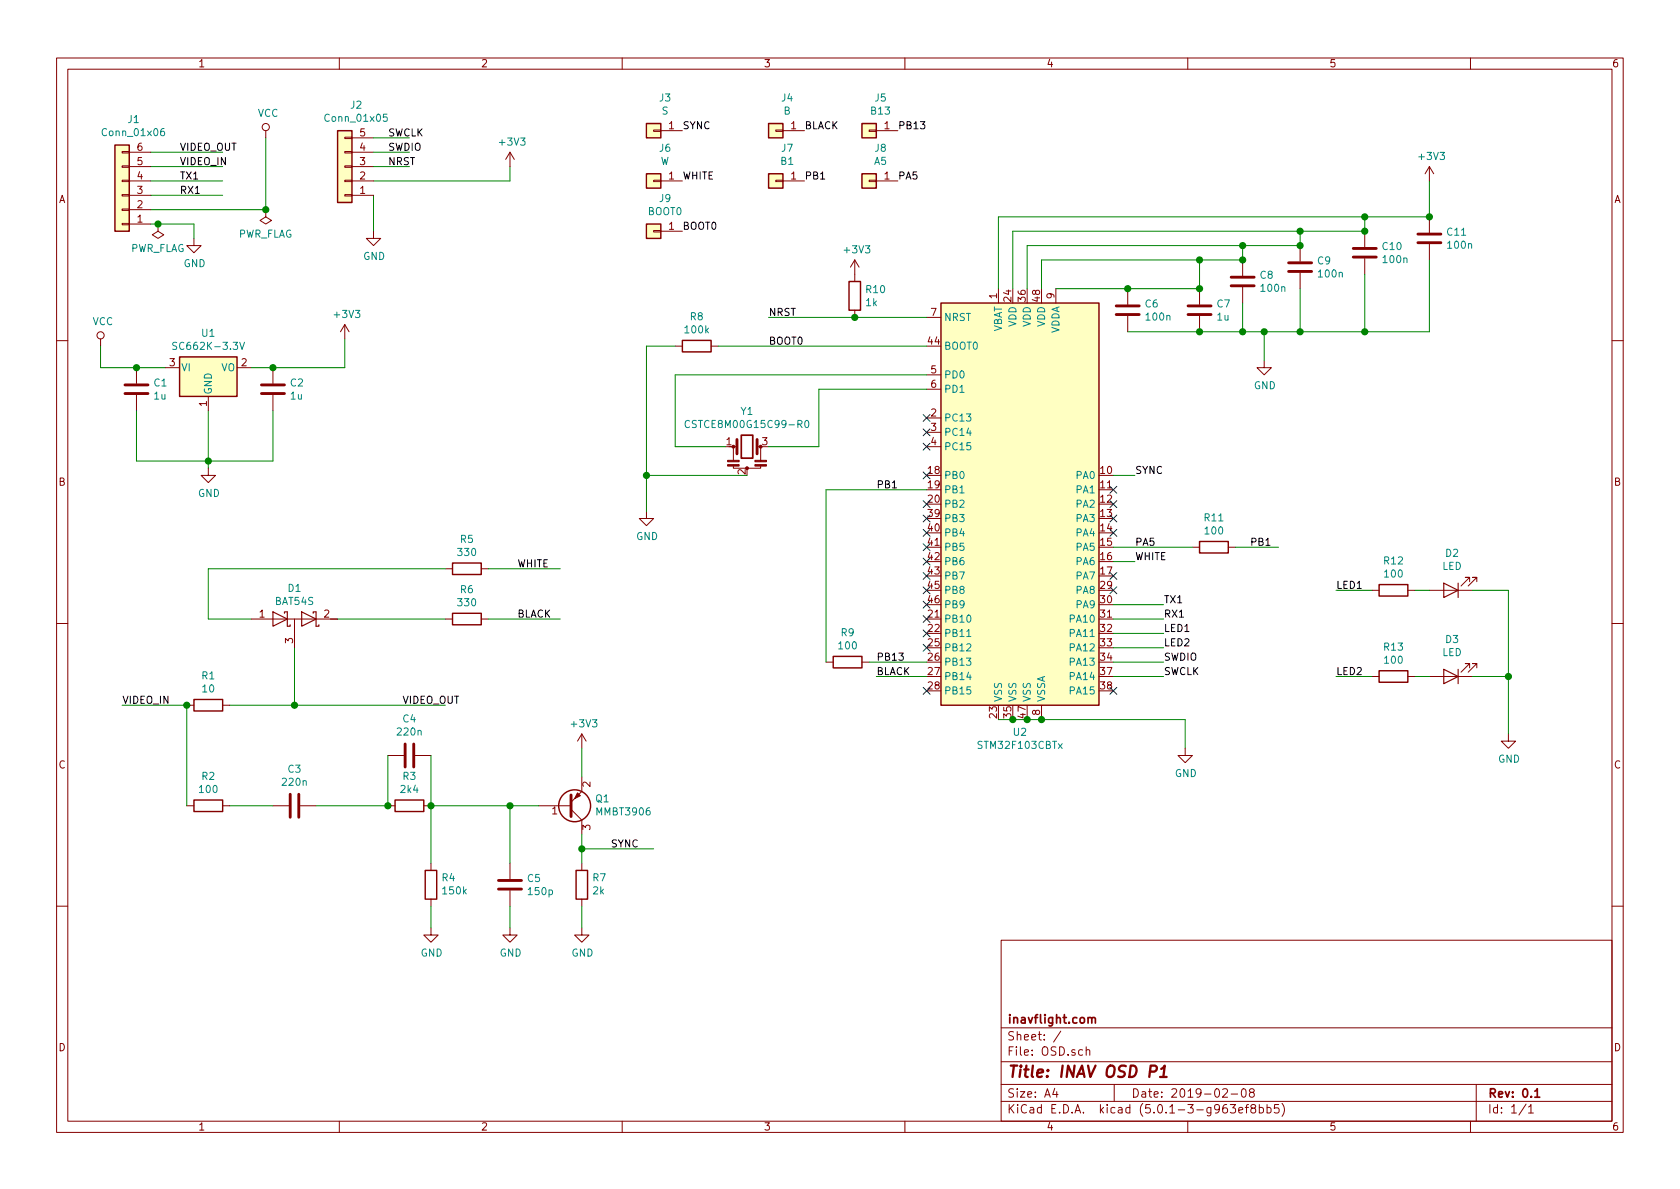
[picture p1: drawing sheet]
EESchema Schematic File Version 4
LIBS:OSD-cache
EELAYER 26 0
EELAYER END
$Descr A4 11693 8268
encoding utf-8
Sheet 1 1
Title "INAV OSD P1"
Date "2019-02-08"
Rev "0.1"
Comp "inavflight.com"
Comment1 ""
Comment2 ""
Comment3 ""
Comment4 ""
$EndDescr
$Comp
L power:GND #PWR06
U 1 1
P 2600 1600
F 0 "#PWR06" H 2600 1350 50  0001 C CNN
F 1 "GND" H 2605 1427 50  0000 C CNN
F 2 "" H 2600 1600 50  0001 C CNN
F 3 "" H 2600 1600 50  0001 C CNN
	1    2600 1600
	1    0    0    -1  
$EndComp
Wire Wire Line
	2600 1350 2600 1600
$Comp
L Device:R R1
U 1 1
P 1450 4900
F 0 "R1" V 1243 4900 50  0000 C CNN
F 1 "10" V 1334 4900 50  0000 C CNN
F 2 "Resistor_SMD:R_0603_1608Metric_Pad1.05x0.95mm_HandSolder" V 1380 4900 50  0001 C CNN
F 3 "~" H 1450 4900 50  0001 C CNN
	1    1450 4900
	0    1    1    0   
$EndComp
Text Label 850  4900 0    50   ~ 0
VIDEO_IN
Wire Wire Line
	1300 4900 850  4900
$Comp
L Device:R R5
U 1 1
P 3250 3950
F 0 "R5" V 3043 3950 50  0000 C CNN
F 1 "330" V 3134 3950 50  0000 C CNN
F 2 "Resistor_SMD:R_0603_1608Metric_Pad1.05x0.95mm_HandSolder" V 3180 3950 50  0001 C CNN
F 3 "~" H 3250 3950 50  0001 C CNN
	1    3250 3950
	0    1    1    0   
$EndComp
$Comp
L Device:R R6
U 1 1
P 3250 4300
F 0 "R6" V 3043 4300 50  0000 C CNN
F 1 "330" V 3134 4300 50  0000 C CNN
F 2 "Resistor_SMD:R_0603_1608Metric_Pad1.05x0.95mm_HandSolder" V 3180 4300 50  0001 C CNN
F 3 "~" H 3250 4300 50  0001 C CNN
	1    3250 4300
	0    1    1    0   
$EndComp
Wire Wire Line
	1750 4300 1450 4300
Wire Wire Line
	1450 3950 3100 3950
Wire Wire Line
	3400 3950 3900 3950
Wire Wire Line
	3400 4300 3900 4300
Text Label 3600 3950 0    50   ~ 0
WHITE
Text Label 3600 4300 0    50   ~ 0
BLACK
$Comp
L Device:R R2
U 1 1
P 1450 5600
F 0 "R2" V 1243 5600 50  0000 C CNN
F 1 "100" V 1334 5600 50  0000 C CNN
F 2 "Resistor_SMD:R_0603_1608Metric_Pad1.05x0.95mm_HandSolder" V 1380 5600 50  0001 C CNN
F 3 "~" H 1450 5600 50  0001 C CNN
	1    1450 5600
	0    1    1    0   
$EndComp
Wire Wire Line
	1300 5600 1300 4900
Connection ~ 1300 4900
Text Label 2800 4900 0    50   ~ 0
VIDEO_OUT
$Comp
L Device:C C3
U 1 1
P 2050 5600
F 0 "C3" V 2302 5600 50  0000 C CNN
F 1 "220n" V 2211 5600 50  0000 C CNN
F 2 "Capacitor_SMD:C_0603_1608Metric_Pad1.05x0.95mm_HandSolder" H 2088 5450 50  0001 C CNN
F 3 "~" H 2050 5600 50  0001 C CNN
	1    2050 5600
	0    -1   -1   0   
$EndComp
$Comp
L Device:R R3
U 1 1
P 2850 5600
F 0 "R3" V 2643 5600 50  0000 C CNN
F 1 "2k4" V 2734 5600 50  0000 C CNN
F 2 "Resistor_SMD:R_0603_1608Metric_Pad1.05x0.95mm_HandSolder" V 2780 5600 50  0001 C CNN
F 3 "~" H 2850 5600 50  0001 C CNN
	1    2850 5600
	0    1    1    0   
$EndComp
$Comp
L Device:C C4
U 1 1
P 2850 5250
F 0 "C4" V 3102 5250 50  0000 C CNN
F 1 "220n" V 3011 5250 50  0000 C CNN
F 2 "Capacitor_SMD:C_0603_1608Metric_Pad1.05x0.95mm_HandSolder" H 2888 5100 50  0001 C CNN
F 3 "~" H 2850 5250 50  0001 C CNN
	1    2850 5250
	0    -1   -1   0   
$EndComp
Wire Wire Line
	1600 5600 1900 5600
Wire Wire Line
	2200 5600 2700 5600
Wire Wire Line
	2700 5250 2700 5600
Connection ~ 2700 5600
Wire Wire Line
	3000 5250 3000 5600
$Comp
L Device:R R4
U 1 1
P 3000 6150
F 0 "R4" H 2930 6104 50  0000 R CNN
F 1 "150k" H 2930 6195 50  0000 R CNN
F 2 "Resistor_SMD:R_0603_1608Metric_Pad1.05x0.95mm_HandSolder" V 2930 6150 50  0001 C CNN
F 3 "~" H 3000 6150 50  0001 C CNN
	1    3000 6150
	-1   0    0    1   
$EndComp
Connection ~ 3000 5600
$Comp
L power:GND #PWR07
U 1 1
P 3000 6450
F 0 "#PWR07" H 3000 6200 50  0001 C CNN
F 1 "GND" H 3005 6277 50  0000 C CNN
F 2 "" H 3000 6450 50  0001 C CNN
F 3 "" H 3000 6450 50  0001 C CNN
	1    3000 6450
	1    0    0    -1  
$EndComp
Wire Wire Line
	3000 6450 3000 6300
$Comp
L Device:C C5
U 1 1
P 3550 6150
F 0 "C5" H 3665 6196 50  0000 L CNN
F 1 "150p" H 3665 6105 50  0000 L CNN
F 2 "Capacitor_SMD:C_0603_1608Metric_Pad1.05x0.95mm_HandSolder" H 3588 6000 50  0001 C CNN
F 3 "~" H 3550 6150 50  0001 C CNN
	1    3550 6150
	1    0    0    -1  
$EndComp
Wire Wire Line
	3550 5600 3000 5600
$Comp
L power:GND #PWR09
U 1 1
P 3550 6450
F 0 "#PWR09" H 3550 6200 50  0001 C CNN
F 1 "GND" H 3555 6277 50  0000 C CNN
F 2 "" H 3550 6450 50  0001 C CNN
F 3 "" H 3550 6450 50  0001 C CNN
	1    3550 6450
	1    0    0    -1  
$EndComp
Wire Wire Line
	3550 6450 3550 6300
$Comp
L Device:Q_PNP_BEC Q1
U 1 1
P 3950 5600
F 0 "Q1" H 4141 5554 50  0000 L CNN
F 1 "MMBT3906" H 4141 5645 50  0000 L CNN
F 2 "Package_TO_SOT_SMD:SOT-23_Handsoldering" H 4150 5700 50  0001 C CNN
F 3 "~" H 3950 5600 50  0001 C CNN
	1    3950 5600
	1    0    0    1   
$EndComp
Wire Wire Line
	3750 5600 3550 5600
Connection ~ 3550 5600
$Comp
L power:GND #PWR011
U 1 1
P 4050 6450
F 0 "#PWR011" H 4050 6200 50  0001 C CNN
F 1 "GND" H 4055 6277 50  0000 C CNN
F 2 "" H 4050 6450 50  0001 C CNN
F 3 "" H 4050 6450 50  0001 C CNN
	1    4050 6450
	1    0    0    -1  
$EndComp
Wire Wire Line
	4050 5800 4050 5900
$Comp
L power:+3V3 #PWR010
U 1 1
P 4050 5200
F 0 "#PWR010" H 4050 5050 50  0001 C CNN
F 1 "+3V3" H 4065 5373 50  0000 C CNN
F 2 "" H 4050 5200 50  0001 C CNN
F 3 "" H 4050 5200 50  0001 C CNN
	1    4050 5200
	1    0    0    -1  
$EndComp
Wire Wire Line
	4050 5400 4050 5200
$Comp
L Device:R R7
U 1 1
P 4050 6150
F 0 "R7" H 3980 6104 50  0000 R CNN
F 1 "2k" H 3980 6195 50  0000 R CNN
F 2 "Resistor_SMD:R_0603_1608Metric_Pad1.05x0.95mm_HandSolder" V 3980 6150 50  0001 C CNN
F 3 "~" H 4050 6150 50  0001 C CNN
	1    4050 6150
	-1   0    0    1   
$EndComp
Wire Wire Line
	4050 6300 4050 6450
Wire Wire Line
	4050 5900 4550 5900
Connection ~ 4050 5900
Wire Wire Line
	4050 5900 4050 6000
Text Label 4250 5900 0    50   ~ 0
SYNC
Wire Wire Line
	3550 5600 3550 6000
Wire Wire Line
	3000 5600 3000 6000
Wire Wire Line
	1450 2850 1450 3200
$Comp
L power:GND #PWR03
U 1 1
P 1450 3250
F 0 "#PWR03" H 1450 3000 50  0001 C CNN
F 1 "GND" H 1455 3077 50  0000 C CNN
F 2 "" H 1450 3250 50  0001 C CNN
F 3 "" H 1450 3250 50  0001 C CNN
	1    1450 3250
	1    0    0    -1  
$EndComp
$Comp
L Device:D_Schottky_x2_Serial_AKC D1
U 1 1
P 2050 4300
F 0 "D1" H 2050 4516 50  0000 C CNN
F 1 "BAT54S" H 2050 4425 50  0000 C CNN
F 2 "Package_TO_SOT_SMD:SOT-23_Handsoldering" H 2050 4300 50  0001 C CNN
F 3 "~" H 2050 4300 50  0001 C CNN
	1    2050 4300
	1    0    0    -1  
$EndComp
Wire Wire Line
	1600 4900 2050 4900
Wire Wire Line
	2350 4300 3100 4300
Wire Wire Line
	2050 4500 2050 4900
Connection ~ 2050 4900
Wire Wire Line
	2050 4900 3100 4900
$Comp
L Regulator_Linear:APE8865N-33-HF-3 U1
U 1 1
P 1450 2550
F 0 "U1" H 1450 2792 50  0000 C CNN
F 1 "SC662K-3.3V" H 1450 2701 50  0000 C CNN
F 2 "Package_TO_SOT_SMD:SOT-23_Handsoldering" H 1450 2775 50  0001 C CIN
F 3 "http://www.tme.eu/fr/Document/ced3461ed31ea70a3c416fb648e0cde7/APE8865-3.pdf" H 1450 2550 50  0001 C CNN
	1    1450 2550
	1    0    0    -1  
$EndComp
$Comp
L Device:C C2
U 1 1
P 1900 2700
F 0 "C2" H 2015 2746 50  0000 L CNN
F 1 "1u" H 2015 2655 50  0000 L CNN
F 2 "Capacitor_SMD:C_0603_1608Metric_Pad1.05x0.95mm_HandSolder" H 1938 2550 50  0001 C CNN
F 3 "~" H 1900 2700 50  0001 C CNN
	1    1900 2700
	1    0    0    -1  
$EndComp
$Comp
L Device:C C1
U 1 1
P 950 2700
F 0 "C1" H 1065 2746 50  0000 L CNN
F 1 "1u" H 1065 2655 50  0000 L CNN
F 2 "Capacitor_SMD:C_0603_1608Metric_Pad1.05x0.95mm_HandSolder" H 988 2550 50  0001 C CNN
F 3 "~" H 950 2700 50  0001 C CNN
	1    950  2700
	1    0    0    -1  
$EndComp
Wire Wire Line
	950  2550 1150 2550
Wire Wire Line
	950  2850 950  3200
Wire Wire Line
	950  3200 1450 3200
Connection ~ 1450 3200
Wire Wire Line
	1450 3200 1450 3250
Wire Wire Line
	1900 2850 1900 3200
Wire Wire Line
	1900 3200 1450 3200
Wire Wire Line
	1900 2550 1750 2550
Wire Wire Line
	2600 1250 3550 1250
Wire Wire Line
	3550 1250 3550 1150
$Comp
L power:VCC #PWR01
U 1 1
P 700 2400
F 0 "#PWR01" H 700 2250 50  0001 C CNN
F 1 "VCC" H 717 2573 50  0000 C CNN
F 2 "" H 700 2400 50  0001 C CNN
F 3 "" H 700 2400 50  0001 C CNN
	1    700  2400
	1    0    0    -1  
$EndComp
Wire Wire Line
	700  2400 700  2550
Wire Wire Line
	700  2550 950  2550
Connection ~ 950  2550
$Comp
L power:+3V3 #PWR05
U 1 1
P 2400 2350
F 0 "#PWR05" H 2400 2200 50  0001 C CNN
F 1 "+3V3" H 2415 2523 50  0000 C CNN
F 2 "" H 2400 2350 50  0001 C CNN
F 3 "" H 2400 2350 50  0001 C CNN
	1    2400 2350
	1    0    0    -1  
$EndComp
Wire Wire Line
	1900 2550 2400 2550
Wire Wire Line
	2400 2550 2400 2350
Connection ~ 1900 2550
$Comp
L MCU_ST_STM32F1:STM32F103CBTx U2
U 1 1
P 7150 3500
F 0 "U2" H 7100 1914 50  0000 C CNN
F 1 "STM32F103CBTx" H 7100 1823 50  0000 C CNN
F 2 "Package_QFP:LQFP-48_7x7mm_P0.5mm" H 6550 2100 50  0001 R CNN
F 3 "http://www.st.com/st-web-ui/static/active/en/resource/technical/document/datasheet/CD00161566.pdf" H 7150 3500 50  0001 C CNN
	1    7150 3500
	1    0    0    -1  
$EndComp
$Comp
L Device:C C11
U 1 1
P 9950 1650
F 0 "C11" H 10065 1696 50  0000 L CNN
F 1 "100n" H 10065 1605 50  0000 L CNN
F 2 "Capacitor_SMD:C_0603_1608Metric_Pad1.05x0.95mm_HandSolder" H 9988 1500 50  0001 C CNN
F 3 "~" H 9950 1650 50  0001 C CNN
	1    9950 1650
	1    0    0    -1  
$EndComp
$Comp
L Device:C C10
U 1 1
P 9500 1750
F 0 "C10" H 9615 1796 50  0000 L CNN
F 1 "100n" H 9615 1705 50  0000 L CNN
F 2 "Capacitor_SMD:C_0603_1608Metric_Pad1.05x0.95mm_HandSolder" H 9538 1600 50  0001 C CNN
F 3 "~" H 9500 1750 50  0001 C CNN
	1    9500 1750
	1    0    0    -1  
$EndComp
$Comp
L Device:C C9
U 1 1
P 9050 1850
F 0 "C9" H 9165 1896 50  0000 L CNN
F 1 "100n" H 9165 1805 50  0000 L CNN
F 2 "Capacitor_SMD:C_0603_1608Metric_Pad1.05x0.95mm_HandSolder" H 9088 1700 50  0001 C CNN
F 3 "~" H 9050 1850 50  0001 C CNN
	1    9050 1850
	1    0    0    -1  
$EndComp
$Comp
L Device:C C6
U 1 1
P 7850 2150
F 0 "C6" H 7965 2196 50  0000 L CNN
F 1 "100n" H 7965 2105 50  0000 L CNN
F 2 "Capacitor_SMD:C_0603_1608Metric_Pad1.05x0.95mm_HandSolder" H 7888 2000 50  0001 C CNN
F 3 "~" H 7850 2150 50  0001 C CNN
	1    7850 2150
	1    0    0    -1  
$EndComp
Text Label 7900 3300 0    50   ~ 0
SYNC
Wire Wire Line
	7750 3300 7900 3300
Text Label 7900 3900 0    50   ~ 0
WHITE
Wire Wire Line
	7750 3900 7900 3900
Text Label 6100 4700 0    50   ~ 0
BLACK
Wire Wire Line
	6100 4700 6450 4700
$Comp
L Device:R R11
U 1 1
P 8450 3800
F 0 "R11" V 8243 3800 50  0000 C CNN
F 1 "100" V 8334 3800 50  0000 C CNN
F 2 "Resistor_SMD:R_0603_1608Metric_Pad1.05x0.95mm_HandSolder" V 8380 3800 50  0001 C CNN
F 3 "~" H 8450 3800 50  0001 C CNN
	1    8450 3800
	0    1    1    0   
$EndComp
$Comp
L Device:R R9
U 1 1
P 5900 4600
F 0 "R9" V 5693 4600 50  0000 C CNN
F 1 "100" V 5784 4600 50  0000 C CNN
F 2 "Resistor_SMD:R_0603_1608Metric_Pad1.05x0.95mm_HandSolder" V 5830 4600 50  0001 C CNN
F 3 "~" H 5900 4600 50  0001 C CNN
	1    5900 4600
	0    1    1    0   
$EndComp
Wire Wire Line
	6050 4600 6450 4600
Wire Wire Line
	7750 3800 8300 3800
Text Label 7900 3800 0    50   ~ 0
PA5
Text Label 6100 4600 0    50   ~ 0
PB13
Text Label 6100 3400 0    50   ~ 0
PB1
Wire Wire Line
	5750 4600 5750 3400
Wire Wire Line
	5750 3400 6450 3400
Wire Wire Line
	8600 3800 8900 3800
Text Label 8700 3800 0    50   ~ 0
PB1
$Comp
L Device:C C7
U 1 1
P 8350 2150
F 0 "C7" H 8465 2196 50  0000 L CNN
F 1 "1u" H 8465 2105 50  0000 L CNN
F 2 "Capacitor_SMD:C_0603_1608Metric_Pad1.05x0.95mm_HandSolder" H 8388 2000 50  0001 C CNN
F 3 "~" H 8350 2150 50  0001 C CNN
	1    8350 2150
	1    0    0    -1  
$EndComp
Wire Wire Line
	7850 2000 8350 2000
Connection ~ 7850 2000
$Comp
L power:GND #PWR017
U 1 1
P 8800 2500
F 0 "#PWR017" H 8800 2250 50  0001 C CNN
F 1 "GND" H 8805 2327 50  0000 C CNN
F 2 "" H 8800 2500 50  0001 C CNN
F 3 "" H 8800 2500 50  0001 C CNN
	1    8800 2500
	1    0    0    -1  
$EndComp
Wire Wire Line
	7250 2000 7250 1800
Wire Wire Line
	7250 1800 8350 1800
$Comp
L Device:C C8
U 1 1
P 8650 1950
F 0 "C8" H 8765 1996 50  0000 L CNN
F 1 "100n" H 8765 1905 50  0000 L CNN
F 2 "Capacitor_SMD:C_0603_1608Metric_Pad1.05x0.95mm_HandSolder" H 8688 1800 50  0001 C CNN
F 3 "~" H 8650 1950 50  0001 C CNN
	1    8650 1950
	1    0    0    -1  
$EndComp
Wire Wire Line
	7150 2000 7150 1700
Wire Wire Line
	7150 1700 8650 1700
Wire Wire Line
	7050 2000 7050 1600
Wire Wire Line
	7050 1600 9050 1600
Wire Wire Line
	7350 2000 7850 2000
Wire Wire Line
	8650 2100 8650 2300
Wire Wire Line
	8650 2300 8350 2300
Connection ~ 8350 2300
Wire Wire Line
	9050 2000 9050 2300
Wire Wire Line
	9050 2300 8800 2300
Connection ~ 8650 2300
Wire Wire Line
	9500 1900 9500 2300
Wire Wire Line
	9500 2300 9050 2300
Connection ~ 9050 2300
Wire Wire Line
	7850 2300 8350 2300
Wire Wire Line
	8800 2300 8800 2500
Connection ~ 8800 2300
Wire Wire Line
	8800 2300 8650 2300
Wire Wire Line
	6950 2000 6950 1500
Wire Wire Line
	6950 1500 9500 1500
Wire Wire Line
	9950 2300 9500 2300
Connection ~ 9500 2300
Wire Wire Line
	8350 2000 8350 1800
Connection ~ 8350 2000
Connection ~ 8350 1800
Wire Wire Line
	8350 1800 8650 1800
Wire Wire Line
	8650 1800 8650 1700
Connection ~ 8650 1800
Connection ~ 8650 1700
Wire Wire Line
	8650 1700 9050 1700
Wire Wire Line
	9050 1700 9050 1600
Connection ~ 9050 1700
Connection ~ 9050 1600
Wire Wire Line
	9050 1600 9500 1600
Wire Wire Line
	9500 1600 9500 1500
Connection ~ 9500 1600
Connection ~ 9500 1500
Wire Wire Line
	9500 1500 9950 1500
Wire Wire Line
	9950 1500 9950 1250
Connection ~ 9950 1500
$Comp
L power:+3V3 #PWR018
U 1 1
P 9950 1250
F 0 "#PWR018" H 9950 1100 50  0001 C CNN
F 1 "+3V3" H 9965 1423 50  0000 C CNN
F 2 "" H 9950 1250 50  0001 C CNN
F 3 "" H 9950 1250 50  0001 C CNN
	1    9950 1250
	1    0    0    -1  
$EndComp
Wire Wire Line
	6950 5000 7050 5000
Wire Wire Line
	8250 5000 8250 5200
Connection ~ 7050 5000
Wire Wire Line
	7050 5000 7150 5000
Connection ~ 7150 5000
Wire Wire Line
	7150 5000 7250 5000
Connection ~ 7250 5000
Wire Wire Line
	7250 5000 8250 5000
$Comp
L power:GND #PWR016
U 1 1
P 8250 5200
F 0 "#PWR016" H 8250 4950 50  0001 C CNN
F 1 "GND" H 8255 5027 50  0000 C CNN
F 2 "" H 8250 5200 50  0001 C CNN
F 3 "" H 8250 5200 50  0001 C CNN
	1    8250 5200
	1    0    0    -1  
$EndComp
Wire Wire Line
	7750 4200 8100 4200
Wire Wire Line
	7750 4300 8100 4300
Text Label 8100 4200 0    50   ~ 0
TX1
Text Label 8100 4300 0    50   ~ 0
RX1
$Comp
L Connector_Generic:Conn_01x06 J1
U 1 1
P 850 1350
F 0 "J1" H 770 825 50  0000 C CNN
F 1 "Conn_01x06" H 770 916 50  0000 C CNN
F 2 "Connector_PinHeader_2.54mm:PinHeader_1x06_P2.54mm_Vertical" H 850 1350 50  0001 C CNN
F 3 "~" H 850 1350 50  0001 C CNN
	1    850  1350
	-1   0    0    1   
$EndComp
$Comp
L power:GND #PWR02
U 1 1
P 1350 1650
F 0 "#PWR02" H 1350 1400 50  0001 C CNN
F 1 "GND" H 1355 1477 50  0000 C CNN
F 2 "" H 1350 1650 50  0001 C CNN
F 3 "" H 1350 1650 50  0001 C CNN
	1    1350 1650
	1    0    0    -1  
$EndComp
Wire Wire Line
	1050 1550 1100 1550
Wire Wire Line
	1350 1550 1350 1650
Text Label 1250 1150 0    50   ~ 0
VIDEO_IN
Wire Wire Line
	1050 1350 1550 1350
Text Label 1250 1050 0    50   ~ 0
VIDEO_OUT
Wire Wire Line
	1050 1250 1550 1250
Wire Wire Line
	1050 1150 1550 1150
Wire Wire Line
	1050 1050 1550 1050
$Comp
L power:VCC #PWR04
U 1 1
P 1850 950
F 0 "#PWR04" H 1850 800 50  0001 C CNN
F 1 "VCC" H 1867 1123 50  0000 C CNN
F 2 "" H 1850 950 50  0001 C CNN
F 3 "" H 1850 950 50  0001 C CNN
	1    1850 950 
	1    0    0    -1  
$EndComp
Wire Wire Line
	1850 1450 1850 950 
Wire Wire Line
	1050 1450 1850 1450
Text Label 1250 1250 0    50   ~ 0
TX1
Text Label 1250 1350 0    50   ~ 0
RX1
$Comp
L Connector_Generic:Conn_01x05 J2
U 1 1
P 2400 1150
F 0 "J2" H 2320 725 50  0000 C CNN
F 1 "Conn_01x05" H 2320 816 50  0000 C CNN
F 2 "OSD:PinHeader_SMD_1x05_P1.27mm_Vertical" H 2400 1150 50  0001 C CNN
F 3 "~" H 2400 1150 50  0001 C CNN
	1    2400 1150
	-1   0    0    1   
$EndComp
$Comp
L power:+3V3 #PWR08
U 1 1
P 3550 1150
F 0 "#PWR08" H 3550 1000 50  0001 C CNN
F 1 "+3V3" H 3565 1323 50  0000 C CNN
F 2 "" H 3550 1150 50  0001 C CNN
F 3 "" H 3550 1150 50  0001 C CNN
	1    3550 1150
	1    0    0    -1  
$EndComp
Text Label 5350 2200 0    50   ~ 0
NRST
Text Label 2700 1150 0    50   ~ 0
NRST
Wire Wire Line
	2600 1150 2850 1150
Wire Wire Line
	2600 1050 2850 1050
Wire Wire Line
	2600 950  2850 950 
Wire Wire Line
	7750 4600 8100 4600
Wire Wire Line
	7750 4700 8100 4700
Text Label 8100 4600 0    50   ~ 0
SWDIO
Text Label 8100 4700 0    50   ~ 0
SWCLK
Text Label 2700 950  0    50   ~ 0
SWCLK
Text Label 2700 1050 0    50   ~ 0
SWDIO
$Comp
L Device:R R8
U 1 1
P 4850 2400
F 0 "R8" V 4643 2400 50  0000 C CNN
F 1 "100k" V 4734 2400 50  0000 C CNN
F 2 "Resistor_SMD:R_0603_1608Metric_Pad1.05x0.95mm_HandSolder" V 4780 2400 50  0001 C CNN
F 3 "~" H 4850 2400 50  0001 C CNN
	1    4850 2400
	0    1    1    0   
$EndComp
$Comp
L power:GND #PWR013
U 1 1
P 4500 3550
F 0 "#PWR013" H 4500 3300 50  0001 C CNN
F 1 "GND" H 4505 3377 50  0000 C CNN
F 2 "" H 4500 3550 50  0001 C CNN
F 3 "" H 4500 3550 50  0001 C CNN
	1    4500 3550
	1    0    0    -1  
$EndComp
Wire Wire Line
	9950 1800 9950 2300
$Comp
L power:PWR_FLAG #FLG02
U 1 1
P 1850 1450
F 0 "#FLG02" H 1850 1525 50  0001 C CNN
F 1 "PWR_FLAG" H 1850 1623 50  0000 C CNN
F 2 "" H 1850 1450 50  0001 C CNN
F 3 "~" H 1850 1450 50  0001 C CNN
	1    1850 1450
	-1   0    0    1   
$EndComp
Connection ~ 1850 1450
NoConn ~ 6450 2900
NoConn ~ 6450 3000
NoConn ~ 6450 3100
NoConn ~ 6450 3300
NoConn ~ 6450 3500
NoConn ~ 6450 3600
NoConn ~ 6450 3700
NoConn ~ 6450 3800
NoConn ~ 6450 3900
NoConn ~ 6450 4000
NoConn ~ 6450 4100
NoConn ~ 6450 4200
NoConn ~ 6450 4300
NoConn ~ 6450 4400
NoConn ~ 6450 4500
NoConn ~ 7750 3400
NoConn ~ 7750 3500
NoConn ~ 7750 3600
NoConn ~ 7750 3700
NoConn ~ 7750 4000
NoConn ~ 7750 4100
NoConn ~ 7750 4800
NoConn ~ 6450 4800
$Comp
L power:PWR_FLAG #FLG01
U 1 1
P 1100 1550
F 0 "#FLG01" H 1100 1625 50  0001 C CNN
F 1 "PWR_FLAG" H 1100 1723 50  0000 C CNN
F 2 "" H 1100 1550 50  0001 C CNN
F 3 "~" H 1100 1550 50  0001 C CNN
	1    1100 1550
	-1   0    0    1   
$EndComp
Connection ~ 1100 1550
Wire Wire Line
	1100 1550 1350 1550
$Comp
L Device:Resonator Y1
U 1 1
P 5200 3100
F 0 "Y1" H 5200 3348 50  0000 C CNN
F 1 "CSTCE8M00G15C99-R0" H 5200 3257 50  0000 C CNN
F 2 "Crystal:Resonator_SMD_muRata_CSTxExxV-3Pin_3.0x1.1mm_HandSoldering" H 5175 3100 50  0001 C CNN
F 3 "~" H 5175 3100 50  0001 C CNN
	1    5200 3100
	1    0    0    -1  
$EndComp
Wire Wire Line
	5050 3100 4700 3100
Wire Wire Line
	4700 3100 4700 2600
Wire Wire Line
	4700 2600 6450 2600
Wire Wire Line
	5350 3100 5700 3100
Wire Wire Line
	5700 3100 5700 2700
Wire Wire Line
	5700 2700 6450 2700
Wire Wire Line
	4500 2400 4500 3300
Wire Wire Line
	5200 3300 4500 3300
Connection ~ 4500 3300
Wire Wire Line
	4500 3300 4500 3550
Wire Wire Line
	4700 2400 4500 2400
Wire Wire Line
	5000 2400 6450 2400
$Comp
L power:+3V3 #PWR015
U 1 1
P 5950 1900
F 0 "#PWR015" H 5950 1750 50  0001 C CNN
F 1 "+3V3" H 5965 2073 50  0000 C CNN
F 2 "" H 5950 1900 50  0001 C CNN
F 3 "" H 5950 1900 50  0001 C CNN
	1    5950 1900
	1    0    0    -1  
$EndComp
$Comp
L Device:R R10
U 1 1
P 5950 2050
F 0 "R10" H 6020 2096 50  0000 L CNN
F 1 "1k" H 6020 2005 50  0000 L CNN
F 2 "Resistor_SMD:R_0603_1608Metric_Pad1.05x0.95mm_HandSolder" V 5880 2050 50  0001 C CNN
F 3 "~" H 5950 2050 50  0001 C CNN
	1    5950 2050
	1    0    0    -1  
$EndComp
Wire Wire Line
	5350 2200 5950 2200
Connection ~ 5950 2200
Wire Wire Line
	5950 2200 6450 2200
$Comp
L Connector_Generic:Conn_01x01 J3
U 1 1
P 4550 900
F 0 "J3" H 4470 675 50  0000 C CNN
F 1 "S" H 4470 766 50  0000 C CNN
F 2 "OSD:PinHeader_SMD_1x01_P1.27mm_Vertical" H 4550 900 50  0001 C CNN
F 3 "~" H 4550 900 50  0001 C CNN
	1    4550 900 
	-1   0    0    1   
$EndComp
Text Label 4750 900  0    50   ~ 0
SYNC
$Comp
L Connector_Generic:Conn_01x01 J6
U 1 1
P 4550 1250
F 0 "J6" H 4470 1025 50  0000 C CNN
F 1 "W" H 4470 1116 50  0000 C CNN
F 2 "OSD:PinHeader_SMD_1x01_P1.27mm_Vertical" H 4550 1250 50  0001 C CNN
F 3 "~" H 4550 1250 50  0001 C CNN
	1    4550 1250
	-1   0    0    1   
$EndComp
Text Label 4750 1250 0    50   ~ 0
WHITE
$Comp
L Connector_Generic:Conn_01x01 J4
U 1 1
P 5400 900
F 0 "J4" H 5320 675 50  0000 C CNN
F 1 "B" H 5320 766 50  0000 C CNN
F 2 "OSD:PinHeader_SMD_1x01_P1.27mm_Vertical" H 5400 900 50  0001 C CNN
F 3 "~" H 5400 900 50  0001 C CNN
	1    5400 900 
	-1   0    0    1   
$EndComp
Text Label 5600 900  0    50   ~ 0
BLACK
$Comp
L Connector_Generic:Conn_01x01 J7
U 1 1
P 5400 1250
F 0 "J7" H 5320 1025 50  0000 C CNN
F 1 "B1" H 5320 1116 50  0000 C CNN
F 2 "OSD:PinHeader_SMD_1x01_P1.27mm_Vertical" H 5400 1250 50  0001 C CNN
F 3 "~" H 5400 1250 50  0001 C CNN
	1    5400 1250
	-1   0    0    1   
$EndComp
Text Label 5600 1250 0    50   ~ 0
PB1
$Comp
L Connector_Generic:Conn_01x01 J5
U 1 1
P 6050 900
F 0 "J5" H 5970 675 50  0000 C CNN
F 1 "B13" H 5970 766 50  0000 C CNN
F 2 "OSD:PinHeader_SMD_1x01_P1.27mm_Vertical" H 6050 900 50  0001 C CNN
F 3 "~" H 6050 900 50  0001 C CNN
	1    6050 900 
	-1   0    0    1   
$EndComp
Text Label 6250 900  0    50   ~ 0
PB13
$Comp
L Connector_Generic:Conn_01x01 J8
U 1 1
P 6050 1250
F 0 "J8" H 5970 1025 50  0000 C CNN
F 1 "A5" H 5970 1116 50  0000 C CNN
F 2 "OSD:PinHeader_SMD_1x01_P1.27mm_Vertical" H 6050 1250 50  0001 C CNN
F 3 "~" H 6050 1250 50  0001 C CNN
	1    6050 1250
	-1   0    0    1   
$EndComp
Text Label 6250 1250 0    50   ~ 0
PA5
$Comp
L Device:LED D2
U 1 1
P 10100 4100
F 0 "D2" H 10092 3845 50  0000 C CNN
F 1 "LED" H 10092 3936 50  0000 C CNN
F 2 "LED_SMD:LED_0603_1608Metric_Pad1.05x0.95mm_HandSolder" H 10100 4100 50  0001 C CNN
F 3 "~" H 10100 4100 50  0001 C CNN
	1    10100 4100
	-1   0    0    1   
$EndComp
$Comp
L Device:LED D3
U 1 1
P 10100 4700
F 0 "D3" H 10092 4445 50  0000 C CNN
F 1 "LED" H 10092 4536 50  0000 C CNN
F 2 "LED_SMD:LED_0603_1608Metric_Pad1.05x0.95mm_HandSolder" H 10100 4700 50  0001 C CNN
F 3 "~" H 10100 4700 50  0001 C CNN
	1    10100 4700
	-1   0    0    1   
$EndComp
Wire Wire Line
	10500 4100 10500 4700
$Comp
L power:GND #PWR0101
U 1 1
P 10500 5100
F 0 "#PWR0101" H 10500 4850 50  0001 C CNN
F 1 "GND" H 10505 4927 50  0000 C CNN
F 2 "" H 10500 5100 50  0001 C CNN
F 3 "" H 10500 5100 50  0001 C CNN
	1    10500 5100
	1    0    0    -1  
$EndComp
Wire Wire Line
	10250 4700 10500 4700
Connection ~ 10500 4700
Wire Wire Line
	10500 4700 10500 5100
Wire Wire Line
	10250 4100 10500 4100
$Comp
L Device:R R12
U 1 1
P 9700 4100
F 0 "R12" V 9493 4100 50  0000 C CNN
F 1 "100" V 9584 4100 50  0000 C CNN
F 2 "Resistor_SMD:R_0603_1608Metric_Pad1.05x0.95mm_HandSolder" V 9630 4100 50  0001 C CNN
F 3 "~" H 9700 4100 50  0001 C CNN
	1    9700 4100
	0    1    1    0   
$EndComp
$Comp
L Device:R R13
U 1 1
P 9700 4700
F 0 "R13" V 9493 4700 50  0000 C CNN
F 1 "100" V 9584 4700 50  0000 C CNN
F 2 "Resistor_SMD:R_0603_1608Metric_Pad1.05x0.95mm_HandSolder" V 9630 4700 50  0001 C CNN
F 3 "~" H 9700 4700 50  0001 C CNN
	1    9700 4700
	0    1    1    0   
$EndComp
Wire Wire Line
	9850 4100 9950 4100
Wire Wire Line
	9850 4700 9950 4700
$Comp
L Connector_Generic:Conn_01x01 J9
U 1 1
P 4550 1600
F 0 "J9" H 4470 1375 50  0000 C CNN
F 1 "BOOT0" H 4470 1466 50  0000 C CNN
F 2 "OSD:PinHeader_SMD_1x01_P1.27mm_Vertical" H 4550 1600 50  0001 C CNN
F 3 "~" H 4550 1600 50  0001 C CNN
	1    4550 1600
	-1   0    0    1   
$EndComp
Text Label 5350 2400 0    50   ~ 0
BOOT0
Text Label 4750 1600 0    50   ~ 0
BOOT0
Wire Wire Line
	9550 4100 9300 4100
Wire Wire Line
	9550 4700 9300 4700
Text Label 9300 4100 0    50   ~ 0
LED1
Text Label 9300 4700 0    50   ~ 0
LED2
Wire Wire Line
	7750 4400 8100 4400
Wire Wire Line
	7750 4500 8100 4500
Text Label 8100 4400 0    50   ~ 0
LED1
Text Label 8100 4500 0    50   ~ 0
LED2
Wire Wire Line
	1450 3950 1450 4300
$EndSCHEMATC
